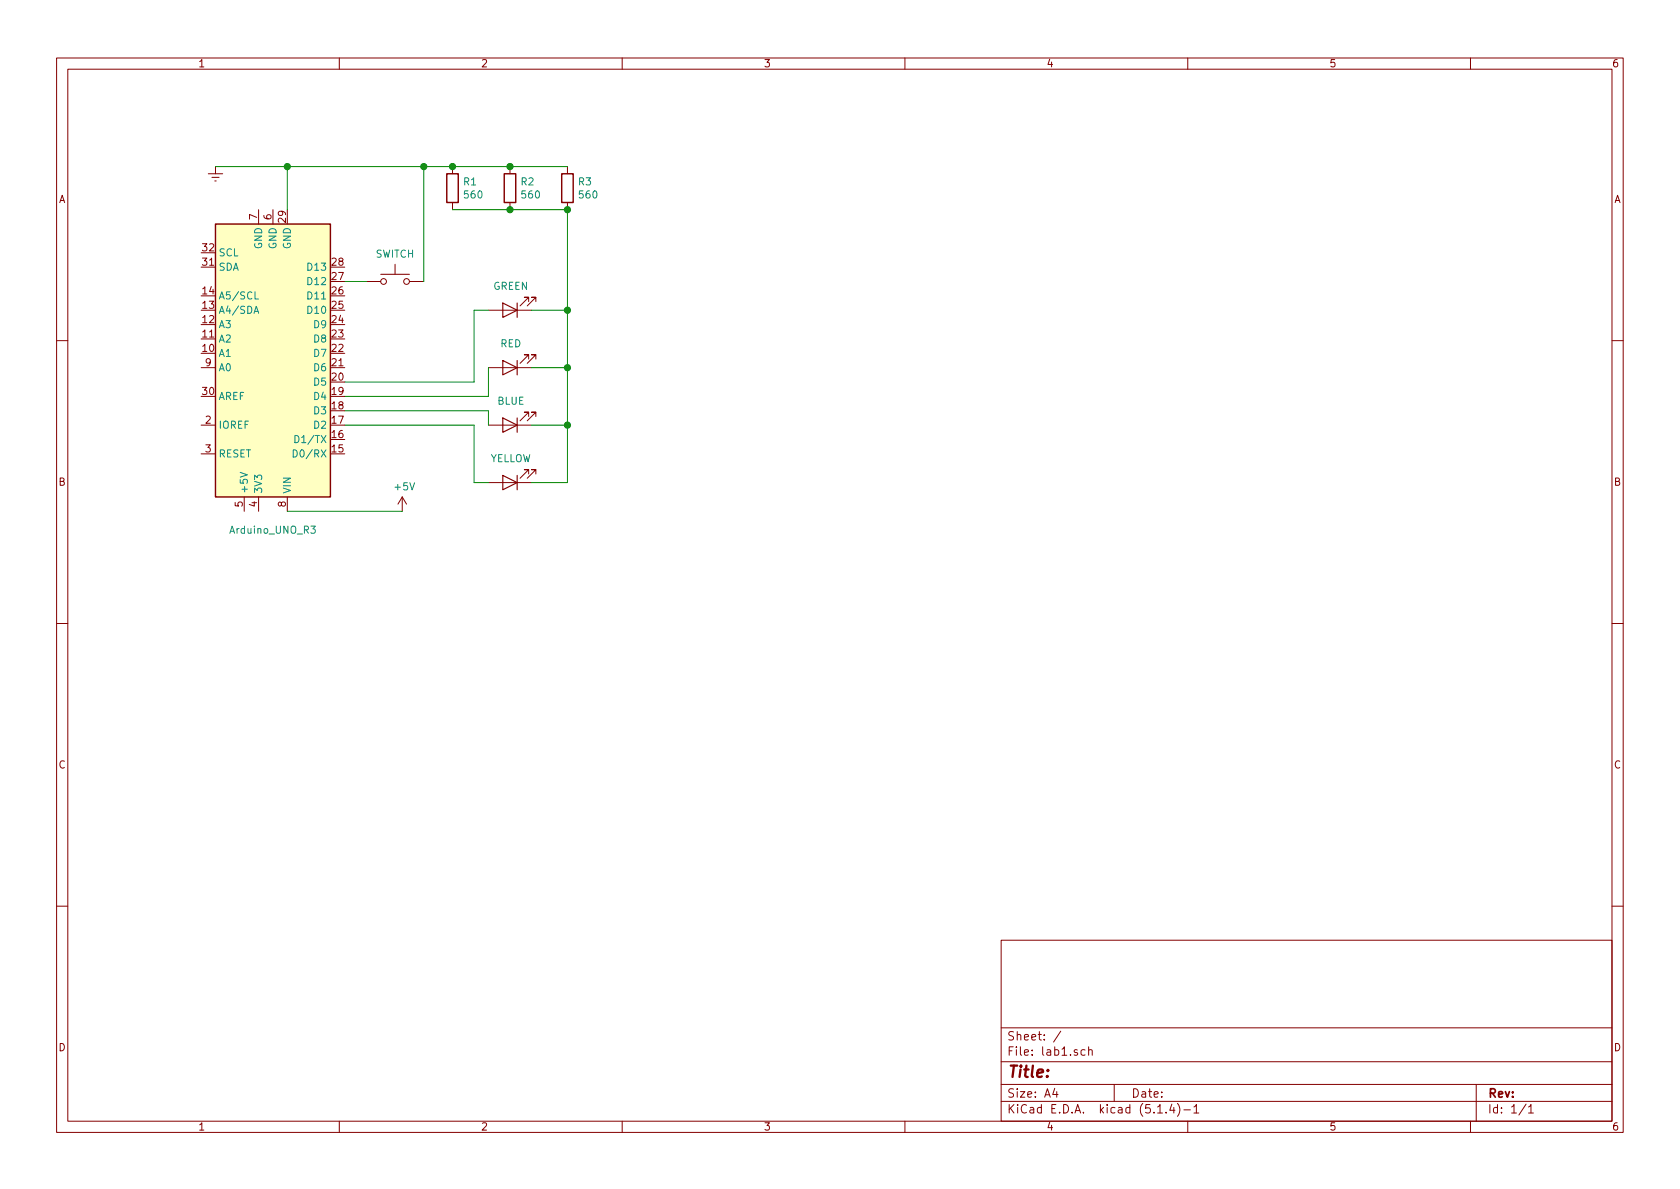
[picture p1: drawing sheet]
<svg xmlns="http://www.w3.org/2000/svg" width="297mm" height="210mm" viewBox="0 0 297 210" stroke-linecap="round" stroke-linejoin="round" font-family="sans-serif">
<g fill="none" stroke="#840000" stroke-width=".18">
<path d="M10 10.3h277v189.9h-277zM12 12.2h273v186.1h-273zM60 10.3v1.9M110 10.3v1.9M160 10.3v1.9M210 10.3v1.9M260 10.3v1.9M36.8 30.7h2.6M37.5 31.4h1.2M38 32h.2M38.1 29.5v1.2M45.7 37.1v2.5"/>
<path d="M48.3 37.1v2.5M80 29.5v1.2M80 35.8v1.3M90.2 29.5v1.2M90.2 35.8v1.3M100.3 29.5v1.2M100.3 35.8v1.3M64.8 49.8h2.5M67.3 48.5h5.1M69.8 46.7v1.8M72.4 49.8h2.5M86.4 54.9h7.6"/>
<path d="M93.5 53.3v-.7h-.8h.8l-1.6 1.5M94.7 53.3v-.7h-.7h.7l-1.5 1.5M10 60.2h2M35.6 75.2h2.5M35.6 65h2.5M86.4 75.2h7.6M86.4 65h7.6M93.5 73.7v-.8h-.8h.8l-1.6 1.5M93.5 63.5v-.8h-.8h.8l-1.6 1.6M94.7 73.7v-.8h-.7h.7l-1.5 1.5M94.7 63.5v-.8h-.7h.7l-1.5 1.6M285 60.2h2"/>
<path d="M35.6 80.3h2.5M43.2 87.9v2.5M45.7 87.9v2.5M50.8 87.9v2.5M71.1 87.9l-.7 1.2M71.1 87.9v2.5M71.1 87.9l.8 1.2M86.4 85.3h7.6M93.5 83.8v-.7h-.8h.8l-1.6 1.5M94.7 83.8v-.7h-.7h.7l-1.5 1.5M10 110.3h2M285 110.3h2"/>
<path d="M10 160.2h2M177 166.3h108v32h-108zM285 160.2h2M60 198.3v1.9M110 198.3v1.9M160 198.3v1.9M177 194.8h108M177 191.8h108M177 187.8h108M177 181.8h108M186.5 192.5l-.4 1h1M186.8 193v1"/>
<path d="M187.6 182.3l-1.3 2M191.8 185.7l-.4-.1-.3 .3 .1 .6 .2 .1 .4-.1M192.5 185.7l.2-.1 .4 .1v.9M192.5 185.1v1.5M197 191.8v3M204.7 196.8h.8M206.2 196.7v.1M207.2 195.2l-.4 1.1h.9M207.5 195.8v1M208.2 195.1a1.71 1.71 0 0 1 0 2.3M209.3 196.3h1.2M210 198.3v1.9"/>
<path d="M211.1 195.8l.4-.5v1.5M211.1 196.8h.9M260 198.3v1.9M261 191.8v6.5M269.8 195.2l-1.2 2M270.3 195.8l.4-.5v1.5M270.3 196.8h.8"/>
<circle cx="67.8" cy="49.8" r=".51"/>
<circle cx="71.9" cy="49.8" r=".51"/>
</g>
<path d="M38.1 39.6h20.3v48.3h-20.3zM79 30.7h2v5.1h-2zM89.2 30.7h2v5.1h-2zM99.3 30.7h2v5.1h-2z" fill="none" stroke="#840000" stroke-width=".25"/>
<path d="M38.1 39.6h20.3v48.3h-20.3z" fill="#ffffc2" stroke="#ffffc2" stroke-width=".18"/>
<path d="M44.9 55.4l.4-1.3 .4 1.3M45 55.1h.6M45.1 51.6v1.3h.6M51.8 79.5a.64 .64 0 0 1 .8 .7 .64 .64 0 0 1-.8 .6zM52.1 77a.64 .64 0 0 1 .8 .6 .64 .64 0 0 1-.8 .7zM42.5 83.5l1.2 .5-1.2 .4M55 93h.8l-.5 .5 .4 .1 .1 .5-.3 .2-.5-.1" fill="none" stroke="#008484" stroke-width=".18"/>
<path d="M88.9 53.6l2.5 1.3-2.5 1.2zM91.4 53.6v2.5M88.9 73.9l2.5 1.3-2.5 1.2zM88.9 63.7l2.5 1.3-2.5 1.3zM91.4 63.7v2.6M91.4 73.9v2.5M88.9 84.1l2.5 1.2-2.5 1.3zM91.4 84.1v2.5" fill="none" stroke="#840000" stroke-width=".2"/>
<g fill="none" stroke="#008400" stroke-width=".18">
<path d="M38.1 29.5h62.2M50.8 29.5v7.6M74.9 29.5v20.3M80 37.1h20.3v48.2h-6.3M61 49.8h3.8M86.4 54.9h-2.6v12.7h-22.8M94 54.9h6.3M61 75.2h22.8v10.1h2.6M61 72.6h25.4v2.6M86.4 65v5.1h-25.4M94 75.2h6.3M94 65h6.3"/>
<path d="M50.8 90.4h20.3"/>
</g>
<g fill="#008400" stroke="#008400" stroke-width=".25">
<circle cx="80" cy="29.5" r=".51"/>
<circle cx="100.3" cy="54.9" r=".51"/>
<circle cx="50.8" cy="29.5" r=".51"/>
<circle cx="90.2" cy="29.5" r=".51"/>
<circle cx="74.9" cy="29.5" r=".51"/>
<circle cx="90.2" cy="37.1" r=".51"/>
<circle cx="100.3" cy="37.1" r=".51"/>
<circle cx="100.3" cy="75.2" r=".51"/>
<circle cx="100.3" cy="65" r=".51"/>
</g>
<text font-size="2.8" fill="#840000" x="178" y="190.5">Title:</text>
<g font-size="2.1" fill="#840000">
<text x="178" y="184">Sheet: /</text>
<text x="178" y="186.7">File: lab1.sch</text>
<text x="178" y="196.9">KiCad E.D.A. kicad (5.1.4)-1</text>
<text x="178" y="194.1">Size: A4</text>
<text x="200" y="194.1">Date:</text>
<text x="263" y="194.1">Rev:</text>
<text x="263" y="196.9">Id: 1/1</text>
</g>
<g font-size="1.8" fill="#840000">
<text x="35" y="11.9">1</text>
<text x="85" y="11.9">2</text>
<text x="135" y="11.9">3</text>
<text x="185" y="11.9">4</text>
<text x="235" y="11.9">5</text>
<text x="285" y="11.9">6</text>
<text x="10.4" y="35.9">A</text>
<text x="285.4" y="35.9">A</text>
<text x="45.5" y="38.8" transform="rotate(-90 45.5 38.8)">7</text>
<text x="48" y="38.8" transform="rotate(-90 48 38.8)">6</text>
<text x="50.5" y="39.3" transform="rotate(-90 50.5 39.3)">29</text>
<text x="35.9" y="47">31</text>
<text x="35.9" y="44.4">32</text>
<text x="58.7" y="47">28</text>
<text x="35.9" y="52.1">14</text>
<text x="58.7" y="52.1">26</text>
<text x="58.7" y="49.5">27</text>
<text x="35.9" y="59.7">11</text>
<text x="35.9" y="57.1">12</text>
<text x="35.9" y="54.6">13</text>
<text x="58.7" y="59.7">23</text>
<text x="58.7" y="57.1">24</text>
<text x="58.7" y="54.6">25</text>
<text x="35.9" y="62.2">10</text>
<text x="36.3" y="64.8">9</text>
<text x="58.7" y="64.8">21</text>
<text x="58.7" y="62.2">22</text>
<text x="35.9" y="69.8">30</text>
<text x="58.7" y="69.8">19</text>
<text x="58.7" y="67.3">20</text>
<text x="36.3" y="74.9">2</text>
<text x="58.7" y="77.5">16</text>
<text x="58.7" y="74.9">17</text>
<text x="58.7" y="72.4">18</text>
<text x="36.3" y="80">3</text>
<text x="58.7" y="80">15</text>
<text x="10.4" y="85.9">B</text>
<text x="42.9" y="89.6" transform="rotate(-90 42.9 89.6)">5</text>
<text x="45.5" y="89.6" transform="rotate(-90 45.5 89.6)">4</text>
<text x="50.5" y="89.6" transform="rotate(-90 50.5 89.6)">8</text>
<text x="285.4" y="85.9">B</text>
<text x="10.4" y="135.9">C</text>
<text x="285.4" y="135.9">C</text>
<text x="10.4" y="185.9">D</text>
<text x="285.4" y="185.9">D</text>
<text x="35" y="199.9">1</text>
<text x="85" y="199.9">2</text>
<text x="135" y="199.9">3</text>
<text x="185" y="199.9">4</text>
<text x="235" y="199.9">5</text>
<text x="285" y="199.9">6</text>
</g>
<g font-size="1.8" fill="#008484">
<text x="82" y="32.8">R1</text>
<text x="82.2" y="35.1">560</text>
<text x="92.2" y="32.8">R2</text>
<text x="92.4" y="35.1">560</text>
<text x="102.3" y="32.8">R3</text>
<text x="102.5" y="35.1">560</text>
<text x="38.6" y="47.9">SDA</text>
<text x="38.6" y="45.3">SCL</text>
<text x="46.4" y="44.1" transform="rotate(-90 46.4 44.1)">GND</text>
<text x="48.9" y="44.1" transform="rotate(-90 48.9 44.1)">GND</text>
<text x="51.4" y="44.1" transform="rotate(-90 51.4 44.1)">GND</text>
<text x="54.7" y="47.9">D13</text>
<text x="66.4" y="45.6">SWITCH</text>
<text x="38.6" y="53">A5/SCL</text>
<text x="54.7" y="53">D11</text>
<text x="54.7" y="50.4">D12</text>
<text x="87.2" y="51.3">GREEN</text>
<text x="38.6" y="58">A3</text>
<text x="38.6" y="55.5">A4/SDA</text>
<text x="54.7" y="55.5">D10</text>
<text x="55.7" y="58">D9</text>
<text x="38.6" y="63.1">A1</text>
<text x="38.6" y="60.6">A2</text>
<text x="38.6" y="65.7">A0</text>
<text x="55.7" y="65.7">D6</text>
<text x="55.7" y="63.1">D7</text>
<text x="55.7" y="60.6">D8</text>
<text x="88.5" y="61.4">RED</text>
<text x="38.6" y="70.7">AREF</text>
<text x="55.7" y="70.7">D4</text>
<text x="55.7" y="68.2">D5</text>
<text x="87.9" y="71.6">BLUE</text>
<text x="38.6" y="75.8">IOREF</text>
<text x="55.7" y="75.8">D2</text>
<text x="55.7" y="73.3">D3</text>
<text x="38.6" y="80.9">RESET</text>
<text x="52.7" y="80.9">D0/RX</text>
<text x="52.9" y="78.4">D1/TX</text>
<text x="86.5" y="81.7">YELLOW</text>
<text x="43.8" y="87.4" transform="rotate(-90 43.8 87.4)">+5V</text>
<text x="46.4" y="87.4" transform="rotate(-90 46.4 87.4)">3V3</text>
<text x="51.4" y="87.4" transform="rotate(-90 51.4 87.4)">VIN</text>
<text x="69.9" y="86.7">+5V</text>
<text x="40.8" y="94.4">Arduino_UNO_R3</text>
</g>
</svg>
